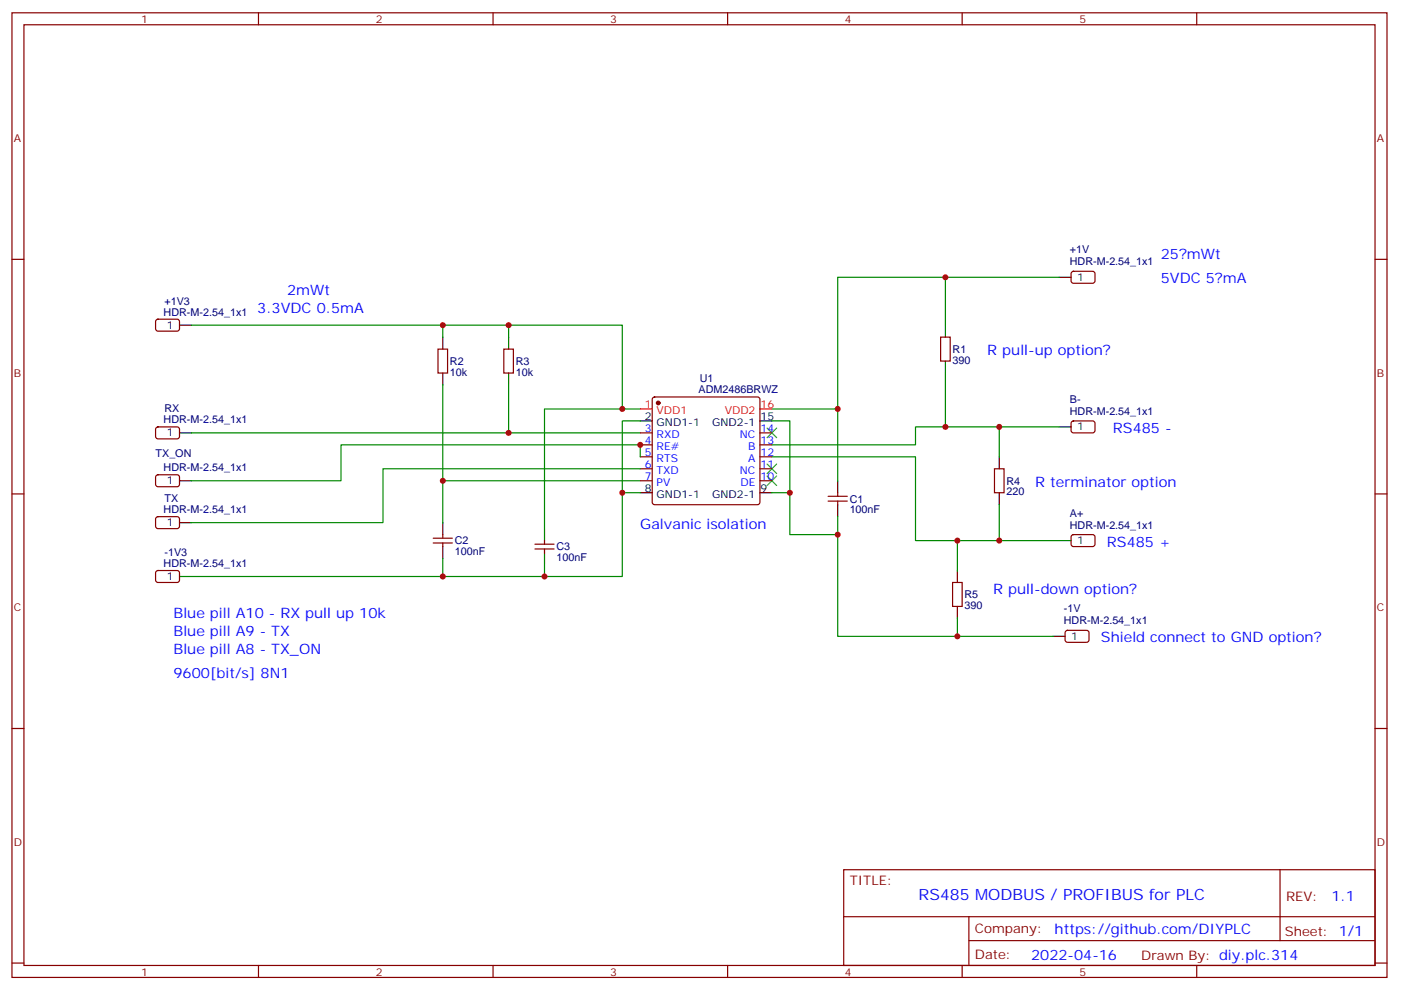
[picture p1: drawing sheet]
<svg xmlns="http://www.w3.org/2000/svg" width="413mm" height="292mm" viewBox="0 0 413 292" stroke-linecap="round" stroke-linejoin="round" font-family="sans-serif">
<g fill="none" stroke="#870000" stroke-width=".35">
<path d="M3.5 3.8h405.4v284.3h-405.4zM7.1 7.3h398.2v277.3h-398.2zM76.2 3.8v3.5M145.3 3.8v3.5M214.5 3.8v3.5M283.6 3.8v3.5M352.8 3.8v3.5M3.5 76.4h3.6M405.3 76.4h3.6M46.1 94.3l.5-.2h5.9l.4 .7v2.4l-.7 .4-5.9-.1-.4-.6v-2.1zM277.3 99.4h2.8v7h-2.8zM316 80.2l.4-.2h6l.4 .7-.1 2.4-.6 .4-5.9-.1-.5-.6v-2.1z"/>
<path d="M129.1 102.9h2.8v7.1h-2.8zM148.5 102.9h2.8v7.1h-2.8zM192.5 117.2l.5-.2h30.3l.5 .2 .2 .5v30.4l-.2 .5-.5 .2h-30.3l-.5-.3-.2-.4v-30.4zM46.1 126l.5-.2 5.9 .1 .4 .6v2.4l-.7 .5-5.9-.1-.4-.6v-2.2zM188.7 127.6h3.6M188.7 131.1h3.6M188.7 134.7h3.6M188.7 138.2h3.6M224 127.6h3.5M224 131.1h3.5M224 134.7h3.5M224 138.2h3.5"/>
<path d="M293.2 138.2h2.8v7h-2.8zM316 124.3l.4-.2h6l.4 .7-.1 2.4-.6 .4-5.9-.1-.5-.6v-2.1zM3.5 145.6h3.6M46.1 140.2l.5-.3 5.9 .1 .4 .7v2.3l-.7 .5-5.9-.1-.4-.6v-2.1zM46.1 152.5l.5-.2h5.9l.4 .7v2.4l-.7 .4h-5.9l-.4-.7v-2.1zM127.7 158.6h5.6M130.5 157.6v1M160.5 159.3v1.1M188.7 141.7h3.6M224 141.7h3.5M244.1 147.7h5.7M244.1 146.3h5.7"/>
<path d="M246.9 145.2v1.1M246.9 147.7v1.1M316 157.8l.4-.2h6l.4 .7-.1 2.4-.6 .4-5.9-.1-.5-.6v-2.1zM405.3 145.6h3.6M46.1 168.4l.5-.2h5.9l.4 .7v2.4l-.7 .4-5.9-.1-.4-.6v-2.1zM127.7 160.1h5.6M130.5 160.1v1M157.7 161.8h5.6M157.7 160.4h5.6M160.5 161.8v1.1M280.8 171.7h2.8v7.1h-2.8zM314.2 186l.5-.2 5.9 .1 .4 .6v2.4l-.7 .4h-5.9l-.4-.7v-2.1z"/>
<path d="M3.5 214.7h3.6M405.3 214.7h3.6M248.7 256.4h156.6v28.2h-156.6zM377.3 256.4v20.9M248.7 270.2h156.5M285.6 277.3h119.6M285.6 270.2v14.1M3.5 283.9h3.6M76.2 284.6v3.5M145.3 284.6v3.5M214.5 284.6v3.5M283.6 284.6v3.5"/>
<path d="M352.8 284.6v3.5M405.3 283.9h3.6"/>
</g>
<g fill="none" stroke="#000" stroke-width=".35">
<path d="M52.9 95.8h3.5M130.5 99.4v3.5M149.9 99.4v3.5M278.7 95.8v3.6M312.2 81.7h3.5M130.5 110v3.5M149.9 110v3.5M278.7 106.4v3.6M52.9 127.6h3.5M188.7 124.1h3.6M224 124.1h3.5M294.6 134.7v3.5"/>
<path d="M312.2 125.8h3.5M52.9 141.7h3.5M52.9 154.1h3.5M130.5 154.1v3.5M160.5 155.8v3.5M188.7 145.2h3.6M224 145.2h3.5M246.9 141.7v3.5M246.9 148.8v3.5M294.6 145.2v3.6M312.2 159.3h3.5M52.9 169.9h3.5"/>
<path d="M130.5 161.1v3.5M160.5 162.9v3.5M282.2 168.2v3.5M282.2 178.8v3.5M310.4 187.6h3.6"/>
</g>
<g fill="none" stroke="#008700" stroke-width=".35">
<path d="M56.4 95.8h127v24.7M130.5 95.8v3.6M149.9 95.8v3.6M278.7 81.7v14.1M312.2 81.7h-65.3v38.8M130.5 113.5v40.6M149.9 113.5v14.1M278.7 110v15.8M56.4 127.6h132.3M188.7 120.5h-28.2v35.3M188.7 124.1h-5.3v21.1h5.3M188.7 134.7v-3.6h-88.2v10.6h-44.1"/>
<path d="M188.7 138.2h-75.8v15.9h-56.5M227.5 134.7h42.4v24.6h42.3M227.5 120.5h19.4v21.2M227.5 124.1h5.3v21.1h-5.3M294.6 125.8v8.9M312.2 125.8h-42.3v5.3h-42.4M130.5 141.7h58.2M183.4 145.2v24.7h-22.9v-3.5M232.8 145.2v12.4h14.1v-5.3M246.9 157.6v30h63.5M282.2 159.3v8.9M294.6 148.8v10.5"/>
<path d="M56.4 169.9h74.1M130.5 164.6v5.3h30M282.2 182.3v5.3"/>
</g>
<path d="M226.1 136.8l2.9 2.8M226.1 126.2l2.9 2.8M229 136.8l-2.9 2.8M229 126.2l-2.9 2.8M226.1 140.3l2.9 2.8M229 140.3l-2.9 2.8" fill="none" stroke="#3c3" stroke-width=".35"/>
<circle cx="194" cy="118.8" r=".53" fill="#870000" stroke="#870000" stroke-width=".35"/>
<path d="M188.7 120.5h3.6M224 120.5h3.5" fill="none" stroke="#f00" stroke-width=".35"/>
<g fill="#c00">
<circle cx="246.9" cy="120.5" r=".88"/>
<circle cx="246.9" cy="157.6" r=".88"/>
<circle cx="149.9" cy="127.6" r=".88"/>
<circle cx="130.5" cy="169.9" r=".88"/>
<circle cx="160.5" cy="169.9" r=".88"/>
<circle cx="183.4" cy="145.2" r=".88"/>
<circle cx="130.5" cy="141.7" r=".88"/>
<circle cx="149.9" cy="95.8" r=".88"/>
<circle cx="130.5" cy="95.8" r=".88"/>
<circle cx="183.4" cy="120.5" r=".88"/>
<circle cx="232.8" cy="145.2" r=".88"/>
<circle cx="188.7" cy="131.1" r=".88"/>
<circle cx="294.6" cy="159.3" r=".88"/>
<circle cx="294.6" cy="125.8" r=".88"/>
<circle cx="278.7" cy="81.7" r=".88"/>
<circle cx="278.7" cy="125.8" r=".88"/>
<circle cx="282.2" cy="159.3" r=".88"/>
<circle cx="282.2" cy="187.6" r=".88"/>
</g>
<text font-size="4.6" fill="#00f" x="270.8" y="265.4">RS485 MODBUS / PROFIBUS for PLC</text>
<g font-size="4.2" fill="#00f">
<text x="342.2" y="76.4">25?mWt</text>
<text x="342.2" y="83.5">5VDC 5?mA</text>
<text x="84.7" y="87">2mWt</text>
<text x="75.8" y="92.3">3.3VDC 0.5mA</text>
<text x="291" y="104.7">R pull-up option?</text>
<text x="328.1" y="127.6">RS485 -</text>
<text x="305.2" y="143.5">R terminator option</text>
<text x="188.7" y="155.8">Galvanic isolation</text>
<text x="326.3" y="161.1">RS485 +</text>
<text x="292.8" y="175.2">R pull-down option?</text>
<text x="51.2" y="182.3">Blue pill A10 - RX pull up 10k</text>
<text x="51.2" y="187.6">Blue pill A9 - TX</text>
<text x="324.6" y="189.3">Shield connect to GND option?</text>
<text x="51.2" y="192.9">Blue pill A8 - TX_ON</text>
<text x="51.2" y="199.9">9600[bit/s] 8N1</text>
<text x="392.5" y="265.6">1.1</text>
<text x="310.9" y="275.2">https://github.com/DIYPLC</text>
<text x="304" y="283">2022-04-16</text>
</g>
<g font-size="3.9" fill="#800">
<text x="250.5" y="260.9">TITLE:</text>
<text x="379.1" y="265.6">REV:</text>
<text x="287.4" y="275.1">Company:</text>
<text x="378.7" y="275.8">Sheet: 1/1</text>
<text x="287.4" y="282.8">Date:</text>
<text x="336.4" y="282.9">Drawn By: diy.plc.314</text>
</g>
<g font-size="3.2" fill="#800">
<text x="41.6" y="6.8">1</text>
<text x="110.8" y="6.8">2</text>
<text x="179.9" y="6.8">3</text>
<text x="249.1" y="6.8">4</text>
<text x="318.2" y="6.8">5</text>
<text x="4.1" y="41.9">A</text>
<text x="405.9" y="41.9">A</text>
<text x="4.1" y="111">B</text>
<text x="405.9" y="111">B</text>
<text x="4.1" y="180.2">C</text>
<text x="405.9" y="180.2">C</text>
<text x="4.1" y="249.3">D</text>
<text x="405.9" y="249.3">D</text>
<text x="41.6" y="287.6">1</text>
<text x="110.8" y="287.6">2</text>
<text x="179.9" y="287.6">3</text>
<text x="249.1" y="287.6">4</text>
<text x="318.2" y="287.6">5</text>
</g>
<g font-size="3.2" fill="#000080">
<text x="315.4" y="74.7">+1V</text>
<text x="315.4" y="78.2">HDR-M-2.54_1x1</text>
<text x="48.5" y="89.8">+1V3</text>
<text x="48.2" y="93">HDR-M-2.54_1x1</text>
<text x="132.6" y="107.6">R2</text>
<text x="152" y="107.6">R3</text>
<text x="280.8" y="107.2">390</text>
<text x="280.8" y="104.1">R1</text>
<text x="132.6" y="110.8">10k</text>
<text x="152" y="110.8">10k</text>
<text x="206.3" y="112.5">U1</text>
<text x="205.9" y="115.8">ADM2486BRWZ</text>
<text x="315.4" y="118.8">B-</text>
<text x="48.2" y="124.8">HDR-M-2.54_1x1</text>
<text x="48.5" y="121.6">RX</text>
<text x="315.4" y="122.3">HDR-M-2.54_1x1</text>
<text x="45.9" y="134.7">TX_ON</text>
<text x="48.2" y="138.9">HDR-M-2.54_1x1</text>
<text x="296.7" y="142.9">R4</text>
<text x="48.5" y="148">TX</text>
<text x="250.5" y="148.1">C1</text>
<text x="296.7" y="146">220</text>
<text x="48.2" y="151.2">HDR-M-2.54_1x1</text>
<text x="250.5" y="151.3">100nF</text>
<text x="315.4" y="155.8">HDR-M-2.54_1x1</text>
<text x="315.4" y="152.3">A+</text>
<text x="134.1" y="160.5">C2</text>
<text x="48.2" y="167.1">HDR-M-2.54_1x1</text>
<text x="48.5" y="163.9">-1V3</text>
<text x="134.1" y="163.7">100nF</text>
<text x="164" y="165.4">100nF</text>
<text x="164" y="162.3">C3</text>
<text x="284.3" y="179.5">390</text>
<text x="284.3" y="176.4">R5</text>
<text x="313.6" y="184">HDR-M-2.54_1x1</text>
<text x="313.6" y="180.5">-1V</text>
</g>
<g font-size="3.2">
<text x="317.5" y="82.8">1</text>
<text x="49.1" y="96.9">1</text>
<text x="190.1" y="123.7">2</text>
<text x="193.6" y="125.5">GND1-1</text>
<text x="210" y="125.5">GND2-1</text>
<text x="224.2" y="123.7">15</text>
<text x="49.1" y="128.7">1</text>
<text x="317.5" y="126.9">1</text>
<text x="49.1" y="142.8">1</text>
<text x="190.1" y="144.9">8</text>
<text x="193.6" y="146.6">GND1-1</text>
<text x="210" y="146.6">GND2-1</text>
<text x="224.2" y="144.9">9</text>
<text x="49.1" y="155.1">1</text>
<text x="317.5" y="160.4">1</text>
<text x="49.1" y="171">1</text>
<text x="315.7" y="188.6">1</text>
</g>
<g font-size="3.2" fill="#f00">
<text x="190.1" y="120.2">1</text>
<text x="193.6" y="122">VDD1</text>
<text x="213.6" y="122">VDD2</text>
<text x="224.2" y="120.2">16</text>
</g>
<g font-size="3.2" fill="#00f">
<text x="190.1" y="127.2">3</text>
<text x="190.1" y="130.8">4</text>
<text x="193.6" y="129">RXD</text>
<text x="218.1" y="129">NC</text>
<text x="224.2" y="130.8">13</text>
<text x="224.2" y="127.2">14</text>
<text x="190.1" y="134.3">5</text>
<text x="190.1" y="137.8">6</text>
<text x="193.6" y="132.5">RE#</text>
<text x="193.6" y="136.1">RTS</text>
<text x="220.5" y="132.5">B</text>
<text x="220.5" y="136.1">A</text>
<text x="224.2" y="137.8">11</text>
<text x="224.2" y="134.3">12</text>
<text x="190.1" y="141.4">7</text>
<text x="193.6" y="139.6">TXD</text>
<text x="193.6" y="143.1">PV</text>
<text x="218.1" y="139.6">NC</text>
<text x="218.3" y="143.1">DE</text>
<text x="224.2" y="141.4">10</text>
</g>
</svg>
